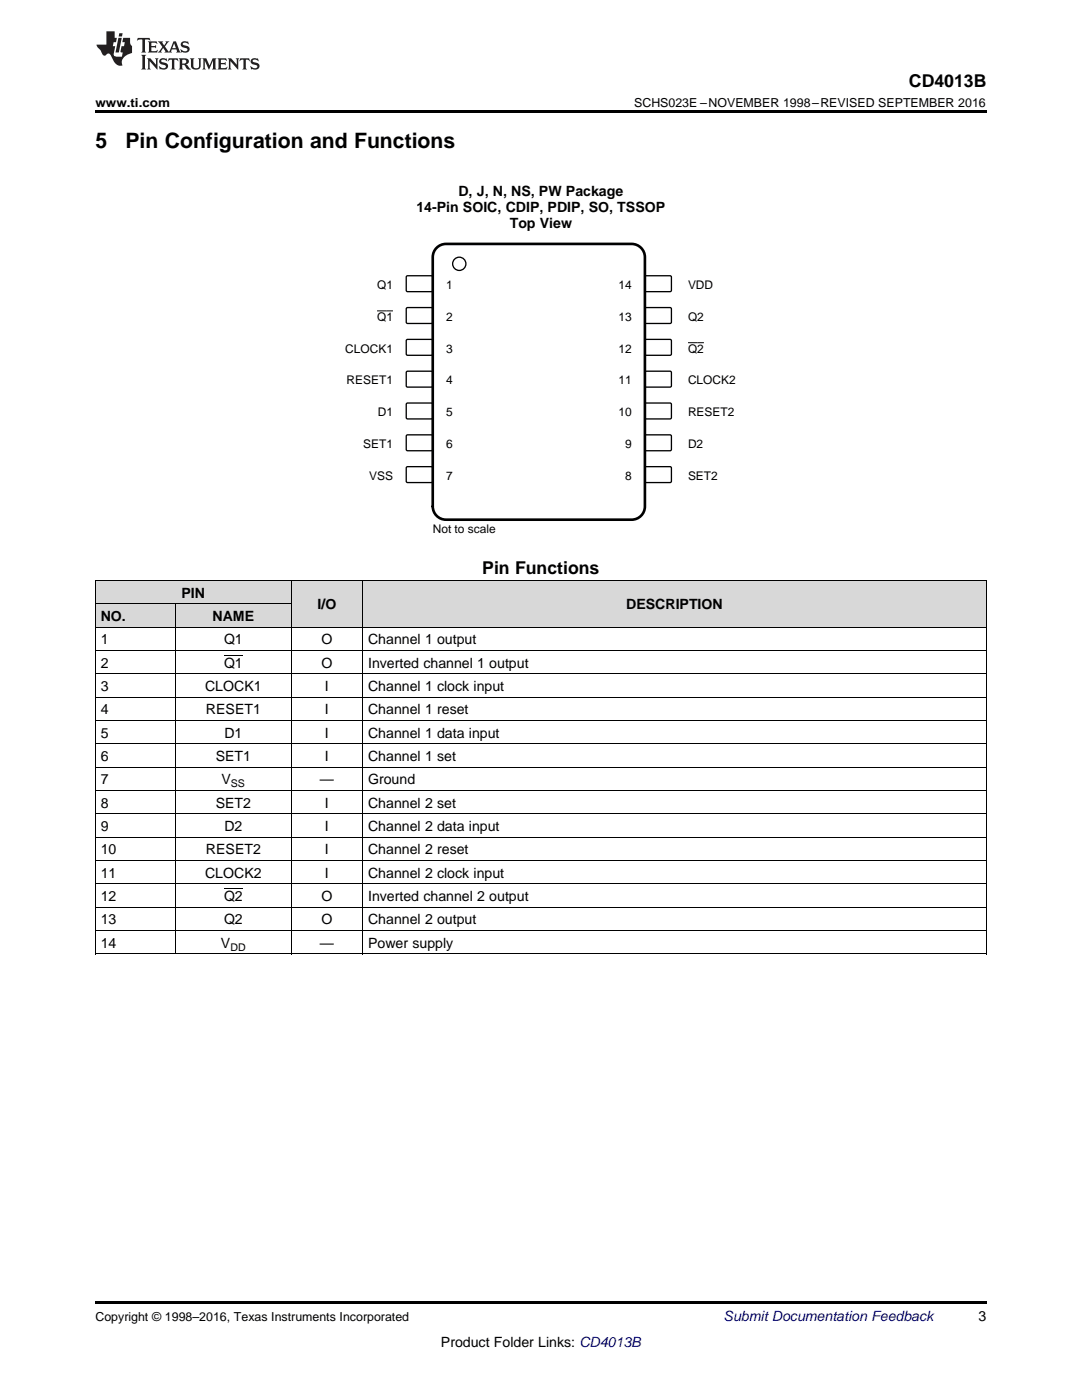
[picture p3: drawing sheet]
<svg xmlns="http://www.w3.org/2000/svg" width="216mm" height="279mm" viewBox="0 0 216 279" stroke-linecap="round" stroke-linejoin="round" font-family="sans-serif">
<g fill="#d8d8d8">
<path d="M58.1 115.9h14.3v9.3h-14.3z"/>
<path d="M72.4 115.9h124.4v9.3h-124.4z"/>
<path d="M19 120.6h16v4.6h-16z"/>
<path d="M35 120.6h23.1v4.6h-23.1z"/>
<path d="M19 115.9h16v4.7h-16z"/>
<path d="M35 115.9h23.1v4.7h-23.1z"/>
</g>
<path d="M19 190.4h.2zM58 190.4h.1zM72.3 190.4h.1zM196.7 190.4h.1zM19 259.7h177.8v.5h-177.8z" fill="#000"/>
<g fill="none" stroke="#000" stroke-width=".2">
<path d="M19 115.9h177.8M19.1 115.9v74.5M58.1 115.9v74.5M72.3 115.9v74.5M196.8 115.9v74.5M19 139.2h177.8M19 134.5h177.8M19 129.8h177.8M19 125.2h177.8M19 120.5h39.1M35 120.5v69.9M19 157.8h177.8"/>
<path d="M19 153.1h177.8M19 148.5h177.8M19 143.8h177.8M19 176.4h177.8M19 171.7h177.8M19 167.1h177.8M19 162.4h177.8M19 190.4h177.8M19 185.7h177.8M19 181.1h177.8"/>
</g>
<path d="M81.2 55.1h5l.2 .2-.1 2.8-.2 .1h-4.9l-.1-.3v-2.6z" fill-rule="evenodd" fill="#fff"/>
<path d="M81.2 55.1h5l.2 .2-.1 2.8-.2 .1h-4.9l-.1-.3v-2.6z" fill="none" stroke="#000" stroke-width=".26"/>
<path d="M128.7 55.2l.2-.2 4.9 .1 .2 .2-.1 2.8-.2 .1h-4.9l-.1-.3z" fill-rule="evenodd" fill="#fff"/>
<path d="M128.7 55.2l.2-.2 4.9 .1 .2 .2-.1 2.8-.2 .1h-4.9l-.1-.3z" fill="none" stroke="#000" stroke-width=".26"/>
<path d="M81.2 61.4h5l.2 .2-.1 2.8-.2 .2-4.9-.1-.1-.2v-2.7z" fill-rule="evenodd" fill="#fff"/>
<path d="M81.2 61.4h5l.2 .2-.1 2.8-.2 .2-4.9-.1-.1-.2v-2.7z" fill="none" stroke="#000" stroke-width=".26"/>
<path d="M75.2 62h3.2" fill="none" stroke="#000" stroke-width=".2"/>
<path d="M128.7 61.5l.2-.1h4.9l.2 .2-.1 2.8-.2 .2-4.9-.1-.1-.2z" fill-rule="evenodd" fill="#fff"/>
<path d="M128.7 61.5l.2-.1h4.9l.2 .2-.1 2.8-.2 .2-4.9-.1-.1-.2z" fill="none" stroke="#000" stroke-width=".26"/>
<path d="M81.2 67.8h5l.2 .2-.1 2.8-.2 .1h-4.9l-.1-.3v-2.6z" fill-rule="evenodd" fill="#fff"/>
<path d="M81.2 67.8h5l.2 .2-.1 2.8-.2 .1h-4.9l-.1-.3v-2.6z" fill="none" stroke="#000" stroke-width=".26"/>
<path d="M128.7 67.9l.2-.2 4.9 .1 .2 .2-.1 2.8-.2 .1h-4.9l-.1-.3z" fill-rule="evenodd" fill="#fff"/>
<path d="M128.7 67.9l.2-.2 4.9 .1 .2 .2-.1 2.8-.2 .1h-4.9l-.1-.3z" fill="none" stroke="#000" stroke-width=".26"/>
<path d="M137.3 68.4h3.2" fill="none" stroke="#000" stroke-width=".2"/>
<path d="M81.2 74.1h5l.2 .2-.1 2.8-.2 .2-4.9-.1-.1-.2v-2.7z" fill-rule="evenodd" fill="#fff"/>
<path d="M81.2 74.1h5l.2 .2-.1 2.8-.2 .2-4.9-.1-.1-.2v-2.7z" fill="none" stroke="#000" stroke-width=".26"/>
<path d="M128.7 74.2l.2-.1h4.9l.2 .2-.1 2.8-.2 .2-4.9-.1-.1-.2z" fill-rule="evenodd" fill="#fff"/>
<path d="M128.7 74.2l.2-.1h4.9l.2 .2-.1 2.8-.2 .2-4.9-.1-.1-.2z" fill="none" stroke="#000" stroke-width=".26"/>
<path d="M81.2 80.5h5l.2 .2-.1 2.8-.2 .1h-4.9l-.1-.3v-2.6z" fill-rule="evenodd" fill="#fff"/>
<path d="M81.2 80.5h5l.2 .2-.1 2.8-.2 .1h-4.9l-.1-.3v-2.6z" fill="none" stroke="#000" stroke-width=".26"/>
<path d="M128.7 80.6l.2-.2 4.9 .1 .2 .2-.1 2.8-.2 .1h-4.9l-.1-.3z" fill-rule="evenodd" fill="#fff"/>
<path d="M128.7 80.6l.2-.2 4.9 .1 .2 .2-.1 2.8-.2 .1h-4.9l-.1-.3z" fill="none" stroke="#000" stroke-width=".26"/>
<path d="M81.2 86.8h5l.2 .2-.1 2.8-.2 .2-4.9-.1-.1-.2v-2.7z" fill-rule="evenodd" fill="#fff"/>
<path d="M81.2 86.8h5l.2 .2-.1 2.8-.2 .2-4.9-.1-.1-.2v-2.7z" fill="none" stroke="#000" stroke-width=".26"/>
<path d="M128.7 86.9l.2-.1h4.9l.2 .2-.1 2.8-.2 .2-4.9-.1-.1-.2z" fill-rule="evenodd" fill="#fff"/>
<path d="M128.7 86.9l.2-.1h4.9l.2 .2-.1 2.8-.2 .2-4.9-.1-.1-.2z" fill="none" stroke="#000" stroke-width=".26"/>
<path d="M81.2 93.2h5l.2 .2-.1 2.8-.2 .1h-4.9l-.1-.3v-2.6z" fill-rule="evenodd" fill="#fff"/>
<path d="M81.2 93.2h5l.2 .2-.1 2.8-.2 .1h-4.9l-.1-.3v-2.6z" fill="none" stroke="#000" stroke-width=".26"/>
<path d="M128.7 93.3l.2-.2 4.9 .1 .2 .2-.1 2.8-.2 .1h-4.9l-.1-.3z" fill-rule="evenodd" fill="#fff"/>
<g fill="none" stroke="#000" stroke-width=".26">
<path d="M128.7 93.3l.2-.2 4.9 .1 .2 .2-.1 2.8-.2 .1h-4.9l-.1-.3z"/>
<circle cx="91.6" cy="52.6" r="1.32"/>
</g>
<path d="M87.3 49.3l1.1-.5 .6-.1h37a2.65 2.65 0 0 1 2.7 2.6v49.8a2.65 2.65 0 0 1-2.7 2.6h-37a2.65 2.65 0 0 1-2.6-2.6v-49.8a2.64 2.64 0 0 1 .9-2z" fill="none" stroke="#000" stroke-width=".53"/>
<path d="M19 22h177.8v.5h-177.8z" fill="#000"/>
<g fill="#231f20">
<path d="M27.5 7.6l-.1 .5 .4-.2h.6v.1v2.1l-.2 .4h1l-.3-.4v-2.1l.1-.1h.5l.5 .2-.2-.5zM29.5 8.3l.2 .3v1.5l-.2 .4h1.8l.2-.6a1.04 1.04 0 0 1-1.3 .2v-.7h.6l.3 .2v-.6l-.3 .2h-.6v-.6l.8-.1 .4 .3-.2-.5zM31.5 8.3l.9 1.1-.9 1.1h.8l-.2-.2 .5-.7 .4 .7-.2 .2h1.5l-.1-.2 .1-.4h.9l.1 .4-.2 .2h1l-.3-.3-.7-1.9h-.5l-.9 2-.8-1 .9-1h-.8l.1 .3-.3 .5-.4-.6 .2-.2zM34.7 8.6l.4 1h-.7zM36.3 8.4a.63 .63 0 0 0-.2 .7 .63 .63 0 0 0 .6 .4l.6 .2 .1 .2a.75 .75 0 0 1-.7 .4 .75 .75 0 0 1-.6-.5l.1 .7 .1-.1a1.11 1.11 0 0 0 1.5-.6 1.13 1.13 0 0 0-1.2-.8l-.1-.4a1.04 1.04 0 0 1 1.2 .2l-.2-.5-.1 .1-.5-.2zM28.2 10.9l.2 .4v2.2l-.2 .4h1l-.3-.4v-2.2l.3-.4zM29.3 11.6l.3 .4v1.5l-.3 .4h.8l-.2-.4v-1.3l1.5 1.7v-1.9l.2-.4h-.7l.2 .4v.9l-1.1-1.3zM32 11.8a.62 .62 0 0 0-.2 .7 .62 .62 0 0 0 .6 .4l.6 .1 .1 .3a.76 .76 0 0 1-.7 .3 .76 .76 0 0 1-.6-.4l.1 .7 .1-.1a1.11 1.11 0 0 0 1.5-.6 1.13 1.13 0 0 0-1.2-.8l-.1-.4a1.04 1.04 0 0 1 1.2 .2l-.2-.6-.1 .1-.5-.1zM33.7 11.6l-.2 .6a.61 .61 0 0 1 .8-.3v1.6l-.2 .4h.9l-.2-.4v-1.6a.63 .63 0 0 1 .8 .3l-.2-.6zM35.6 11.6l.3 .4v1.5l-.3 .4h1l-.2-.2v-.8l.5 .2a.76 .76 0 0 0 1.2 .7l-1-1a.58 .58 0 0 0 .6-.5 .58 .58 0 0 0-.5-.6zM36.4 11.9h.1a.45 .45 0 0 1 .5 .1 .45 .45 0 0 1 .1 .5l-.7 .2zM37.9 11.6l.2 .2a2.17 2.17 0 0 0 .3 1.9 .99 .99 0 0 0 1.6-.6v-1.1l.2-.4h-.7l.2 .2a1.92 1.92 0 0 1-.2 1.8 .6 .6 0 0 1-.9-.5v-1.1l.2-.4zM40.4 11.6l.2 .4v1.5l-.2 .4h.7l-.2-.4v-1.4l.8 1.8 .8-1.8v1.4l-.2 .4h.9l-.2-.4v-1.5l.2-.4h-.8l-.6 1.5-.6-1.5zM43.4 11.6l.2 .4v1.5l-.2 .4h1.8l.2-.6a1.04 1.04 0 0 1-1.3 .1v-.6h.5l.4 .2v-.6l-.4 .2h-.5v-.7h.8l.3 .3-.1-.6zM45.5 11.6l.2 .4v1.5l-.2 .4h.7l-.2-.4v-1.3l1.5 1.7v-1.9l.2-.4h-.7l.2 .4v.9l-1.1-1.3zM47.9 11.6l-.1 .6a.61 .61 0 0 1 .8-.3v1.6l-.3 .4h1l-.3-.4 .1-1.6a.63 .63 0 0 1 .7 .3l-.1-.6zM50.2 11.8a.62 .62 0 0 0-.2 .7 .62 .62 0 0 0 .6 .4l.6 .1 .2 .3a.76 .76 0 0 1-.8 .3 .76 .76 0 0 1-.6-.4l.1 .7 .2-.1a1.11 1.11 0 0 0 1.5-.6 1.13 1.13 0 0 0-1.3-.8l-.1-.4a1.04 1.04 0 0 1 1.2 .2l-.1-.6-.2 .1-.5-.1z"/>
<path d="M21.2 6.3v2.6h-1.9l.1 .4 .7 .9a.91 .91 0 0 0 1 .8 .56 .56 0 0 1 .5-.3 .56 .56 0 0 1 .5 .3l.4 .8a1.53 1.53 0 0 0 1.9 1.2 1.54 1.54 0 0 1 1-2.1l.9-.3v-1.4a1.52 1.52 0 0 1-.3-1.6h-1.4l-.2 .8h.5l-.2 .8h-.4l-.2 1v.2l.4 .1-.2 .8a1.93 1.93 0 0 1-1.6-.3l.3-1.8h-.5l.2-.8h.4l.2-.8h-.4v-1.3zM23.6 7.6l-.6 2.9h.7l.6-2.9zM23.8 6.6l-.1 .7h.6l.2-.7z"/>
</g>
<path d="M44.7 130.8h3.7M44.7 177.4h3.7" fill="none" stroke="#000" stroke-width=".2"/>
<g font-size="4.2">
<text x="19" y="29.6">5</text>
<text x="25" y="29.6">Pin Configuration and Functions</text>
</g>
<g font-size="3.5">
<text x="181.4" y="17.3">CD4013B</text>
<text x="96.2" y="114.7">Pin Functions</text>
</g>
<g font-size="2.8">
<text x="91.5" y="39.2">D, J, N, NS, PW Package</text>
<text x="83.1" y="42.3">14-Pin SOIC, CDIP, PDIP, SO, TSSOP</text>
<text x="101.7" y="45.5">Top View</text>
<text x="36.2" y="119.3">PIN</text>
<text x="20.1" y="124">NO.</text>
<text x="42.4" y="124">NAME</text>
<text x="63.4" y="121.6">I/O</text>
<text x="125" y="121.6">DESCRIPTION</text>
<text x="20.1" y="128.6">1</text>
<text x="44.7" y="128.6">Q1</text>
<text x="64.1" y="128.6">O</text>
<text x="73.4" y="128.6">Channel 1 output</text>
<text x="20.1" y="133.3">2</text>
<text x="20.1" y="137.9">3</text>
<text x="40.9" y="137.9">CLOCK1</text>
<text x="44.7" y="133.3">Q1</text>
<text x="64.1" y="133.3">O</text>
<text x="64.8" y="137.9">I</text>
<text x="73.4" y="133.3">Inverted channel 1 output</text>
<text x="73.4" y="137.9">Channel 1 clock input</text>
<text x="20.1" y="142.6">4</text>
<text x="41.1" y="142.6">RESET1</text>
<text x="64.8" y="142.6">I</text>
<text x="73.4" y="142.6">Channel 1 reset</text>
<text x="20.1" y="147.2">5</text>
<text x="44.8" y="147.2">D1</text>
<text x="64.8" y="147.2">I</text>
<text x="73.4" y="147.2">Channel 1 data input</text>
<text x="20.1" y="151.9">6</text>
<text x="43" y="151.9">SET1</text>
<text x="64.8" y="151.9">I</text>
<text x="73.4" y="151.9">Channel 1 set</text>
<text x="20.1" y="156.6">7</text>
<text x="20.1" y="161.2">8</text>
<text x="43" y="161.2">SET2</text>
<text x="44.2" y="156.6">V</text>
<text x="63.8" y="156.6">—</text>
<text x="64.8" y="161.2">I</text>
<text x="73.4" y="156.6">Ground</text>
<text x="73.4" y="161.2">Channel 2 set</text>
<text x="20.1" y="165.9">9</text>
<text x="44.8" y="165.9">D2</text>
<text x="64.8" y="165.9">I</text>
<text x="73.4" y="165.9">Channel 2 data input</text>
<text x="20.1" y="170.5">10</text>
<text x="41.1" y="170.5">RESET2</text>
<text x="64.8" y="170.5">I</text>
<text x="73.4" y="170.5">Channel 2 reset</text>
<text x="20.1" y="175.2">11</text>
<text x="20.1" y="179.8">12</text>
<text x="40.9" y="175.2">CLOCK2</text>
<text x="44.7" y="179.8">Q2</text>
<text x="64.1" y="179.8">O</text>
<text x="64.8" y="175.2">I</text>
<text x="73.4" y="175.2">Channel 2 clock input</text>
<text x="73.4" y="179.8">Inverted channel 2 output</text>
<text x="20.1" y="184.5">13</text>
<text x="44.7" y="184.5">Q2</text>
<text x="64.1" y="184.5">O</text>
<text x="73.4" y="184.5">Channel 2 output</text>
<text x="20.1" y="189.2">14</text>
<text x="44.1" y="189.2">V</text>
<text x="63.8" y="189.2">—</text>
<text x="73.4" y="189.2">Power supply</text>
<text x="195.3" y="263.6">3</text>
<text x="88" y="268.9">Product Folder Links: CD4013B</text>
</g>
<text font-size="2.8" fill="#0000c8" x="144.4" y="263.6">Submit Documentation Feedback</text>
<g font-size="2.5">
<text x="19" y="21.4">www.ti.com</text>
<text x="126.5" y="21.4">SCHS023E –NOVEMBER 1998–REVISED SEPTEMBER 2016</text>
<text x="19" y="263.6">Copyright © 1998–2016, Texas Instruments Incorporated</text>
</g>
<g font-size="2.4">
<text x="75.2" y="57.7">Q1</text>
<text x="89" y="57.7">1</text>
<text x="123.4" y="57.7">14</text>
<text x="137.3" y="57.7">VDD</text>
<text x="75.2" y="64">Q1</text>
<text x="89" y="64">2</text>
<text x="123.4" y="64">13</text>
<text x="137.3" y="64">Q2</text>
<text x="68.9" y="70.4">CLOCK1</text>
<text x="89" y="70.4">3</text>
<text x="123.4" y="70.4">12</text>
<text x="137.3" y="70.4">Q2</text>
<text x="69.1" y="76.7">RESET1</text>
<text x="89" y="76.7">4</text>
<text x="123.4" y="76.7">11</text>
<text x="137.3" y="76.7">CLOCK2</text>
<text x="75.4" y="83.1">D1</text>
<text x="89" y="83.1">5</text>
<text x="123.4" y="83.1">10</text>
<text x="137.3" y="83.1">RESET2</text>
<text x="72.5" y="89.4">SET1</text>
<text x="89" y="89.4">6</text>
<text x="124.7" y="89.4">9</text>
<text x="137.3" y="89.4">D2</text>
<text x="73.6" y="95.8">VSS</text>
<text x="89" y="95.8">7</text>
<text x="124.7" y="95.8">8</text>
<text x="137.3" y="95.8">SET2</text>
<text x="86.4" y="106.4">Not to scale</text>
</g>
<g font-size="2.1">
<text x="46.1" y="157.1">SS</text>
<text x="46" y="189.7">DD</text>
</g>
</svg>
